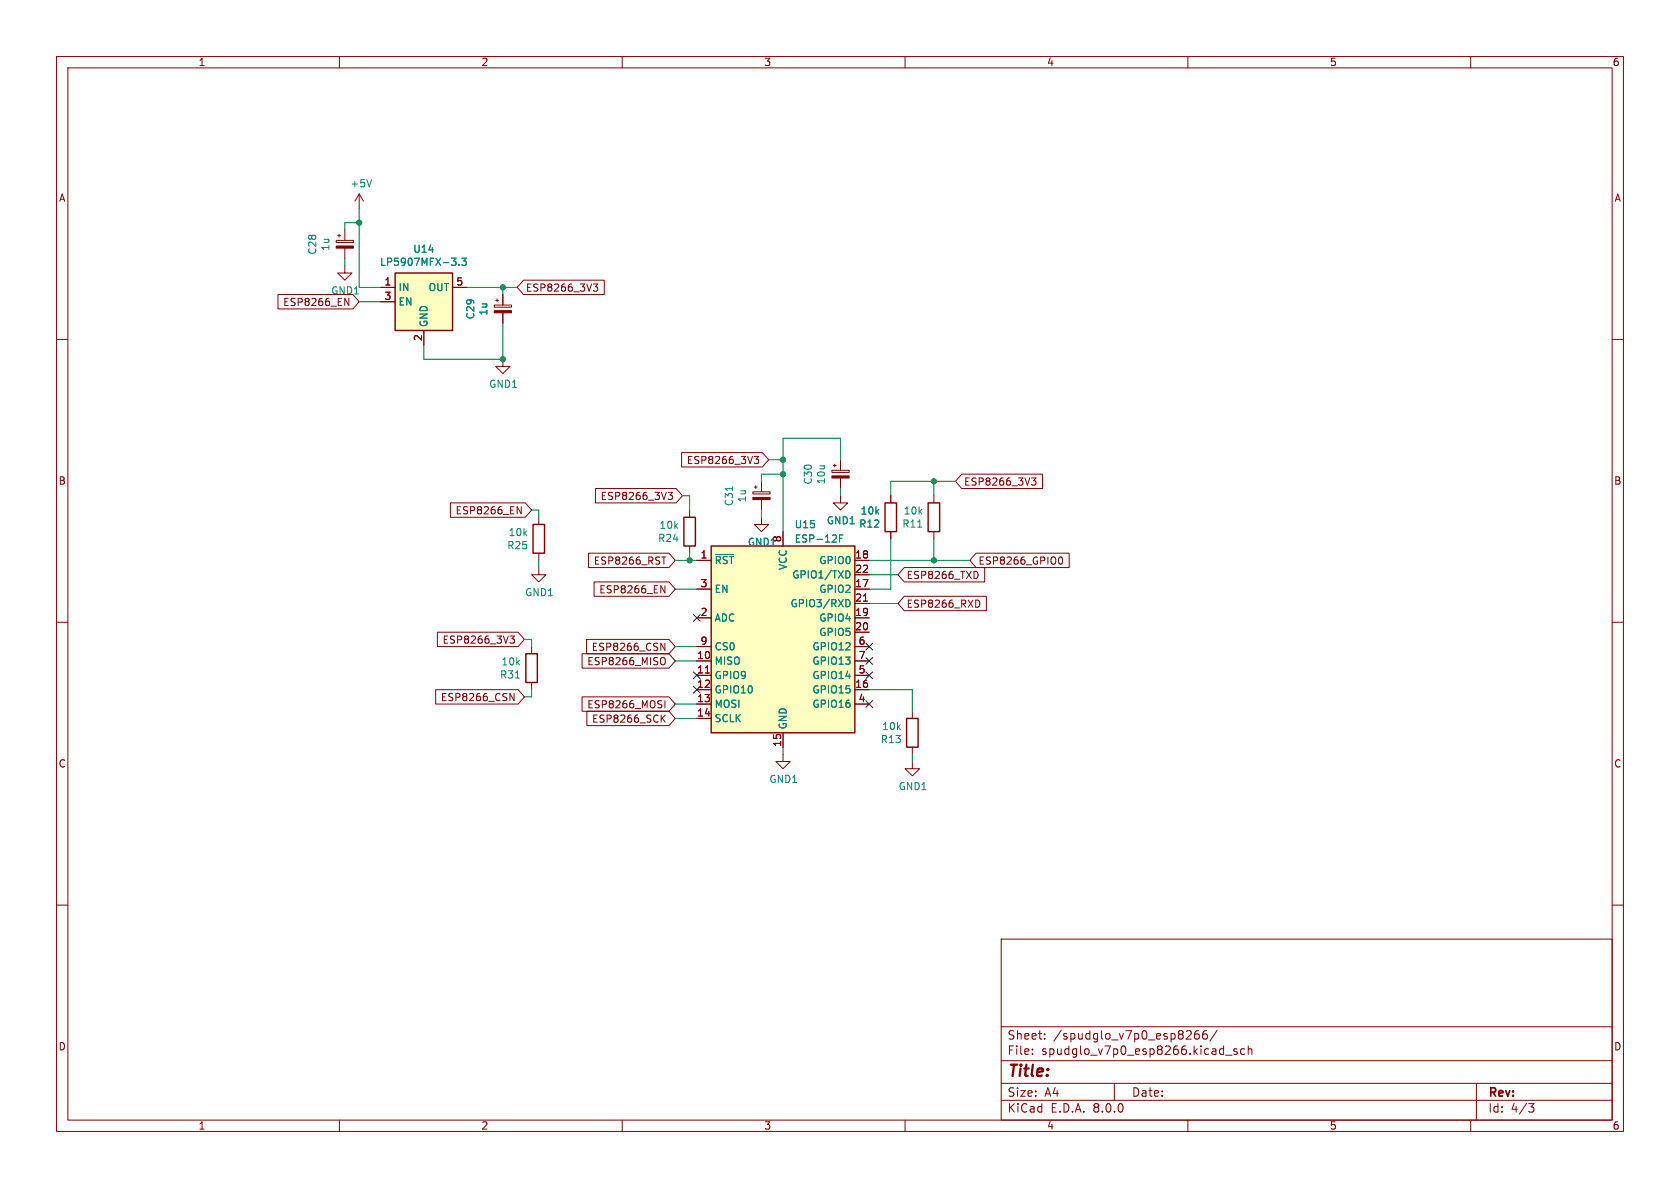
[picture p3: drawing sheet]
<svg xmlns="http://www.w3.org/2000/svg" width="297mm" height="210mm" viewBox="0 0 297 210" stroke-linecap="round" stroke-linejoin="round" font-family="sans-serif">
<g fill="none" stroke="#840000" stroke-width=".18">
<path d="M10 10h277v190h-277zM12 12h273v186h-273zM60 10v2M110 10v2M160 10v2M210 10v2M260 10v2M63.5 34.3l-.8 1.3M63.5 34.3v2.5M63.5 34.3l.8 1.3M10 60h2M59.4 42.5h3.1v.4h-3.1z"/>
<path d="M59.7 41.7h.5M59.9 41.4v.5M61 47v1.3h1.2l-1.2 1.2-1.3-1.2h1.3M61 40.6v1.9M61 43.9v1.8M87.4 53.9h3v.4h-3zM87.6 53.1h.5M87.9 52.8v.5M88.9 52.1v1.8M88.9 55.3v1.9M285 60h2M88.9 63.5v1.3h1.3l-1.3 1.2-1.3-1.2h1.3"/>
<path d="M95.2 91.4v1.3M95.2 97.8v1.3M165.1 87.6v1.3M165.1 94v1.3M10 110h2M94 114.3v1.3M95.2 100.3v1.3h1.3l-1.3 1.3-1.2-1.3h1.2M285 110h2M94 120.7v1.2M10 160h2M285 160h2M177 166h108v32h-108z"/>
<path d="M60 198v2M110 198v2M160 198v2M177 194.5h108M177 191.5h108M177 187.5h108M177 181.5h108M182.5 186.3v.1M182.5 185.5v.1M184.7 183.6v.1M184.7 182.8v.1M197 191.5v3"/>
<path d="M210 198v2M210.3 182.2l.3 .3-.1 .3-.8 .9h.9M211.9 182.2a.59 .59 0 0 0-.7 .6v.6l.1 .2 .4 .1 .3-.1v-.5l-.1-.3h-.4l-.3 .3M213.3 182.2a.59 .59 0 0 0-.7 .6v.6l.1 .2 .5 .1 .2-.1 .1-.5-.2-.3h-.4l-.3 .3M215.2 182.1l-1.3 2M216.7 186.5h1.1M218.7 185.5l-.4-.1-.2 .2 .1 .2 .5 .2v.3h-.6M220 185.5l-.4-.1-.3 .3v.4l.2 .2h.5M220.7 185.5l.2-.1 .3 .1 .1 .9M220.7 184.9v1.5M260 198v2M261 191.5v6.5"/>
<path d="M270.2 195.1h1l-.5 .6 .4 .1 .1 .5-.3 .3h-.4"/>
</g>
<path d="M94.2 92.7h2.1v5.1h-2.1zM164.1 88.9h2v5.1h-2zM93 115.6h2v5.1h-2z" fill="none" stroke="#840000" stroke-width=".25"/>
<path d="M65.7 31.7l-.4 1.3M162.2 93.2h.8M91.1 119.9h.7" fill="none" stroke="#008484" stroke-width=".18"/>
<g fill="#840000" stroke="#840000" stroke-width=".18">
<path d="M59.4 43.5h3.1v.4h-3.1z"/>
<path d="M87.4 54.9h3v.4h-3z"/>
</g>
<path d="M69.8 48.3h10.2v10.1h-10.2z" fill="#ffffc2"/>
<path d="M69.8 48.3h10.2v10.1h-10.2zM120.9 91.4h2v5.1h-2z" fill="none" stroke="#840000" stroke-width=".25"/>
<path d="M67.3 50.8h2.5M67.3 53.3h2.5M74.9 58.4v2.6M80 50.8h2.5M121.9 90.2v1.2M121.9 96.5v1.3M134.6 91.4v1.3h1.3l-1.3 1.3-1.3-1.3h1.3" fill="none" stroke="#840000" stroke-width=".18"/>
<path d="M79.8 45.6h.8l-.4 .5M80.5 46.2l.1 .2-.1 .4M81.2 46.8v.1M81.6 45.6h.8l-.4 .5 .4 .1v.6l-.2 .1-.6-.1" fill="none" stroke="#008484" stroke-width=".18"/>
<path d="M125.7 96.5h25.4v33h-25.4z" fill="#ffffc2"/>
<path d="M125.7 96.5h25.4v33h-25.4zM156.5 88.9h2v5.1h-2zM160.3 127h2v5.1h-2z" fill="none" stroke="#840000" stroke-width=".25"/>
<g fill="none" stroke="#840000" stroke-width=".18">
<path d="M49.1 52.1h13.3l1.1 1.2-1.1 1.3h-13.3zM60.9 52.7l.8 1.3v-1.3M67.3 50.8h2.5M67.3 53.3h2.5M74.9 58.4v2.6M80 50.8h2.5M88.9 52.1v1.8M88.9 55.3v1.9M92.6 49.5h14.2v2.6h-14.2l-1.2-1.3zM104.9 50.2h.8l-.5 .5 .4 .1v.5l-.2 .2-.5-.1M79.6 88.9h13.3l1.1 1.3-1.1 1.2h-13.3zM91.4 89.6l.7 1.2v-1.2"/>
<path d="M104.1 97.8h14.2l1.1 1.3-1.1 1.2h-14.2zM105.3 86.4h14.2l1.1 1.2-1.1 1.3h-14.2zM117 98.5h.7M118.1 87h.8l-.4 .5 .3 .1v.6l-.2 .1-.4-.1M120.5 80h14.3l1.1 1.3-1.1 1.3h-14.3zM123.2 99.1h2.5M133.1 86.9h3v.4h-3zM133.3 80.7h.8l-.4 .5 .4 .1v.5l-.2 .2-.5-.1M133.3 86.1h.6M133.6 85.9v.5M134.6 85.1v1.8M134.6 88.3v1.9"/>
<path d="M138.4 94v2.5M147.1 83.1h3v.4h-3zM147.3 82.3h.5M147.6 82v.6M148.6 87.6v1.3h1.3l-1.3 1.3-1.3-1.3h1.3M148.6 81.3v1.8M148.6 84.5v1.9M151.1 99.1h2.6M157.5 87.6v1.3M157.5 94v1.3M170 83.8h14.3v2.6h-14.3l-1.1-1.3zM172.6 97.8h16.4v2.5h-16.4l-1.2-1.2z"/>
<path d="M182.4 84.5h.7l-.4 .5 .4 .1v.5l-.2 .2-.5-.1M187.3 98.6l.1-.1a.68 .68 0 0 1 .5 .6 .68 .68 0 0 1-.5 .6l-.1-.1M77.3 111.8h14.3l1.1 1.2-1.1 1.3h-14.3zM90.2 112.4h.7l-.4 .5 .4 .1v.6l-.2 .1-.5-.1M102.9 115.6h15.4l1.1 1.2-1.1 1.3h-15.4zM103.7 113h14.6l1.1 1.3-1.1 1.3h-14.6zM105 102.9h13.3l1.1 1.2-1.1 1.3h-13.3zM116.8 103.5l.7 1.3v-1.3M116.8 113.7l.7 1.3v-1.3M117.1 116.2a.43 .43 0 0 1 .5 .5v.4a.43 .43 0 0 1-.5 .4M123.2 116.8h2.5M123.2 119.4h2.5"/>
<path d="M123.2 104.1h2.5M123.2 109.2h2.5M123.2 114.3h2.5M124.7 119h.7M151.1 116.8h2.6M151.1 119.4h2.6M151.1 104.1h2.6M151.1 109.2h2.6M151.1 111.8h2.6M151.1 106.7h2.6M151.1 101.6h2.6M151.1 114.3h2.6"/>
<path d="M152.6 106.3h.8M159.9 100.3h14.2v2.6h-14.2l-1.2-1.3zM159.9 105.4h14.5v2.6h-14.5l-1.2-1.3zM172.7 101.1l.2 .4-.2 .7M172.8 106.1a.68 .68 0 0 1 .4 .6 .68 .68 0 0 1-.4 .7M77 121.9h14.6l1.1 1.3-1.1 1.3h-14.6zM90.2 122.6l.7 1.3v-1.3M102.9 123.2h15.4l1.1 1.3-1.1 1.2h-15.4zM103.8 125.7h14.5l1.1 1.3-1.1 1.3h-14.5zM117.1 126.9l.5 .8M117.5 123.9v1.2M117.6 126.4l-.7 .7"/>
<path d="M123.2 121.9h2.5M123.2 124.5h2.5M123.2 127h2.5M138.4 133.4v1.2h1.3l-1.3 1.3-1.2-1.3h1.2M138.4 129.5v2.6M151.1 121.9h2.6M151.1 124.5h2.6M161.3 134.6v1.3h1.3l-1.3 1.3-1.3-1.3h1.3M161.3 125.7v1.3M161.3 132.1v1.3"/>
</g>
<path d="M79.8 45.6h.8l-.4 .5M80.5 46.2l.1 .2-.1 .4M81.2 46.8v.1M81.6 45.6h.8l-.4 .5 .4 .1v.6l-.2 .1-.6-.1M126.5 98h3.2M129.5 86v.8M148.4 95.2h.4M149 94.6h-.6v1.2M149.6 106a.64 .64 0 0 1 .7 .6 .64 .64 0 0 1-.7 .7M149.9 100.9a.68 .68 0 0 1 .4 .6 .68 .68 0 0 1-.4 .7" fill="none" stroke="#008484" stroke-width=".18"/>
<g fill="#840000" stroke="#840000" stroke-width=".18">
<path d="M147.1 84.1h3v.4h-3z"/>
<path d="M133.1 87.9h3v.4h-3z"/>
</g>
<g fill="none" stroke="#008400" stroke-width=".18">
<path d="M63.5 36.8v14h3.8M63.5 39.4h-2.5v1.2M61 45.7v1.3M63.5 53.3h3.8M82.5 50.8h8.9M88.9 57.2v6.3h-14v-2.5M88.9 50.8v1.3M94 90.2h1.2v1.2M95.2 99.1v1.2M119.4 99.1h3.8M120.6 87.6h1.3v2.6M121.9 97.8v1.3"/>
<path d="M134.6 90.2v1.2M135.9 81.3h2.5M138.4 83.8h-3.8v1.3M148.6 81.3v-3.8h-10.2v16.5M148.6 86.4v1.2M153.7 99.1h17.7M157.5 95.3v8.8h-3.8M165.1 85.1v2.5M165.1 95.3v3.8M168.9 85.1h-11.4v2.5M92.7 113h1.3v1.3M119.4 116.8h3.8"/>
<path d="M119.4 114.3h3.8M119.4 104.1h3.8M153.7 101.6h5M153.7 106.7h5M94 121.9v1.3h-1.3M119.4 124.5h3.8M119.4 127h3.8M138.4 132.1v1.3M153.7 121.9h7.6v3.8M161.3 133.4v1.2"/>
</g>
<g fill="none" stroke="#000084" stroke-width=".18">
<path d="M122.6 108.6l1.2 1.2M122.6 118.8l1.2 1.2M123.8 108.6l-1.2 1.2M123.8 118.8l-1.2 1.2M153.1 116.2l1.2 1.2M153.1 118.8l1.2 1.2M153.1 113.7l1.2 1.2M154.3 116.2l-1.2 1.2M154.3 118.8l-1.2 1.2M154.3 113.7l-1.2 1.2M122.6 121.3l1.2 1.2M123.8 121.3l-1.2 1.2"/>
<path d="M153.1 123.9l1.2 1.2M154.3 123.9l-1.2 1.2"/>
</g>
<g fill="#008400" stroke="#008400" stroke-width=".18">
<circle cx="138.4" cy="83.8" r=".46"/>
<circle cx="138.4" cy="81.3" r=".46"/>
<circle cx="121.9" cy="99.1" r=".46"/>
<circle cx="63.5" cy="39.4" r=".46"/>
<circle cx="88.9" cy="63.5" r=".46"/>
<circle cx="88.9" cy="50.8" r=".46"/>
<circle cx="165.1" cy="85.1" r=".46"/>
<circle cx="165.1" cy="99.1" r=".46"/>
</g>
<text font-size="2.8" fill="#840000" x="178" y="190.9">Title:</text>
<g font-size="2.1" fill="#840000">
<text x="178" y="184">Sheet:</text>
<text x="186.2" y="184">/spudglo_v7p0_esp8266/</text>
<text x="178" y="186.7">File:</text>
<text x="184.1" y="186.7">spudglo_v7p0_esp8266.kicad_sch</text>
<text x="178" y="196.9">KiCad</text>
<text x="178" y="194.1">Size:</text>
<text x="184.7" y="194.1">A4</text>
<text x="185.7" y="196.9">E.D.A.</text>
<text x="193.3" y="196.9">8.0.0</text>
<text x="200" y="194.1">Date:</text>
<text x="263" y="194.3">Rev:</text>
<text x="263" y="196.9">Id:</text>
<text x="267.1" y="196.9">4/3</text>
</g>
<g font-size="1.8" fill="#840000">
<text x="35" y="11.9">1</text>
<text x="85" y="11.9">2</text>
<text x="135" y="11.9">3</text>
<text x="185" y="11.9">4</text>
<text x="235" y="11.9">5</text>
<text x="285" y="11.9">6</text>
<text x="10.3" y="35.9">A</text>
<text x="285.3" y="35.9">A</text>
<text x="58.4" y="52.2">GND1</text>
<text x="67.9" y="50.5">1</text>
<text x="67.9" y="53.1">3</text>
<text x="80.6" y="50.5">5</text>
<text x="92.9" y="51.8">ESP8266_3V3</text>
<text x="50" y="54.3">ESP8266_EN</text>
<text x="74.7" y="60.4" transform="rotate(-90 74.7 60.4)">2</text>
<text x="121.3" y="82.2">ESP8266_3V3</text>
<text x="10.3" y="85.9">B</text>
<text x="106.1" y="88.6">ESP8266_3V3</text>
<text x="170.3" y="86">ESP8266_3V3</text>
<text x="285.3" y="85.9">B</text>
<text x="80.4" y="91.1">ESP8266_EN</text>
<text x="104.9" y="100">ESP8266_RST</text>
<text x="123.8" y="98.8">1</text>
<text x="151.1" y="98.8">18</text>
<text x="151.1" y="101.3">22</text>
<text x="172.9" y="100">ESP8266_GPIO0</text>
<text x="105.8" y="105.1">ESP8266_EN</text>
<text x="123.8" y="103.9">3</text>
<text x="151.1" y="103.9">17</text>
<text x="151.1" y="106.4">21</text>
<text x="160.2" y="102.6">ESP8266_TXD</text>
<text x="160.2" y="107.6">ESP8266_RXD</text>
<text x="78.1" y="114">ESP8266_3V3</text>
<text x="123.8" y="109">2</text>
<text x="151.1" y="109">19</text>
<text x="151.1" y="111.5">20</text>
<text x="103.7" y="117.8">ESP8266_MISO</text>
<text x="104.5" y="115.3">ESP8266_CSN</text>
<text x="123.1" y="116.6">10</text>
<text x="123.1" y="119.1">11</text>
<text x="123.8" y="114">9</text>
<text x="151.7" y="119.1">5</text>
<text x="151.7" y="114">6</text>
<text x="151.7" y="116.6">7</text>
<text x="77.8" y="124.1">ESP8266_CSN</text>
<text x="103.7" y="125.4">ESP8266_MOSI</text>
<text x="123.1" y="121.7">12</text>
<text x="123.1" y="124.2">13</text>
<text x="151.1" y="121.7">16</text>
<text x="151.7" y="124.2">4</text>
<text x="104.6" y="128">ESP8266_SCK</text>
<text x="123.1" y="126.7">14</text>
<text x="10.3" y="135.9">C</text>
<text x="138.2" y="132.1" transform="rotate(-90 138.2 132.1)">15</text>
<text x="285.3" y="135.9">C</text>
<text x="10.3" y="185.9">D</text>
<text x="285.3" y="185.9">D</text>
<text x="35" y="199.9">1</text>
<text x="85" y="199.9">2</text>
<text x="135" y="199.9">3</text>
<text x="185" y="199.9">4</text>
<text x="235" y="199.9">5</text>
<text x="285" y="199.9">6</text>
</g>
<g font-size="1.8" fill="#008484">
<text x="61.8" y="33.3">+5V</text>
<text x="56.1" y="45.1" transform="rotate(-90 56.1 45.1)">C28</text>
<text x="58.4" y="44.5" transform="rotate(-90 58.4 44.5)">1u</text>
<text x="67.1" y="47.2">LP5907MFX-3.3</text>
<text x="73" y="44.9">U14</text>
<text x="70.4" y="51.7">IN</text>
<text x="75.7" y="51.7">OUT</text>
<text x="70.4" y="54.2">EN</text>
<text x="75.8" y="57.9" transform="rotate(-90 75.8 57.9)">GND</text>
<text x="84" y="56.6" transform="rotate(-90 84 56.6)">C29</text>
<text x="86.4" y="55.9" transform="rotate(-90 86.4 55.9)">1u</text>
<text x="86.4" y="68.8">GND1</text>
<text x="129.8" y="89.6" transform="rotate(-90 129.8 89.6)">C31</text>
<text x="132.1" y="88.9" transform="rotate(-90 132.1 88.9)">1u</text>
<text x="143.7" y="85.8" transform="rotate(-90 143.7 85.8)">C30</text>
<text x="146" y="85.7" transform="rotate(-90 146 85.7)">10u</text>
<text x="89.8" y="95">10k</text>
<text x="116.5" y="93.7">10k</text>
<text x="138.2" y="96" transform="rotate(-90 138.2 96)">8</text>
<text x="140.4" y="93.6">U15</text>
<text x="146.1" y="92.9">GND1</text>
<text x="151.8" y="93.5">R12</text>
<text x="152" y="91.2">10k</text>
<text x="159.4" y="93.5">R11</text>
<text x="159.7" y="91.2">10k</text>
<text x="89.6" y="97.3">R25</text>
<text x="116.2" y="96">R24</text>
<text x="126.2" y="99.9">~{RST}</text>
<text x="132.1" y="96.7">GND1</text>
<text x="139.3" y="100.9" transform="rotate(-90 139.3 100.9)">VCC</text>
<text x="140.4" y="96.1">ESP-12F</text>
<text x="144.7" y="99.9">GPIO0</text>
<text x="92.7" y="105.6">GND1</text>
<text x="126.2" y="105">EN</text>
<text x="139.7" y="107.5">GPIO3/RXD</text>
<text x="140" y="102.5">GPIO1/TXD</text>
<text x="144.7" y="105">GPIO2</text>
<text x="126.2" y="110.1">ADC</text>
<text x="144.7" y="110.1">GPIO4</text>
<text x="144.7" y="112.6">GPIO5</text>
<text x="88.5" y="117.8">10k</text>
<text x="126.2" y="117.7">MISO</text>
<text x="126.2" y="115.2">CS0</text>
<text x="143.5" y="115.2">GPIO12</text>
<text x="143.5" y="117.7">GPIO13</text>
<text x="88.3" y="120.1">R31</text>
<text x="126.2" y="120.2">GPIO9</text>
<text x="126.2" y="122.8">GPIO10</text>
<text x="126.2" y="125.3">MOSI</text>
<text x="143.5" y="122.8">GPIO15</text>
<text x="143.5" y="125.3">GPIO16</text>
<text x="143.5" y="120.2">GPIO14</text>
<text x="126.2" y="127.9">SCLK</text>
<text x="139.3" y="129" transform="rotate(-90 139.3 129)">GND</text>
<text x="155.6" y="131.6">R13</text>
<text x="155.9" y="129.3">10k</text>
<text x="135.9" y="138.6">GND1</text>
<text x="158.8" y="139.9">GND1</text>
</g>
</svg>
